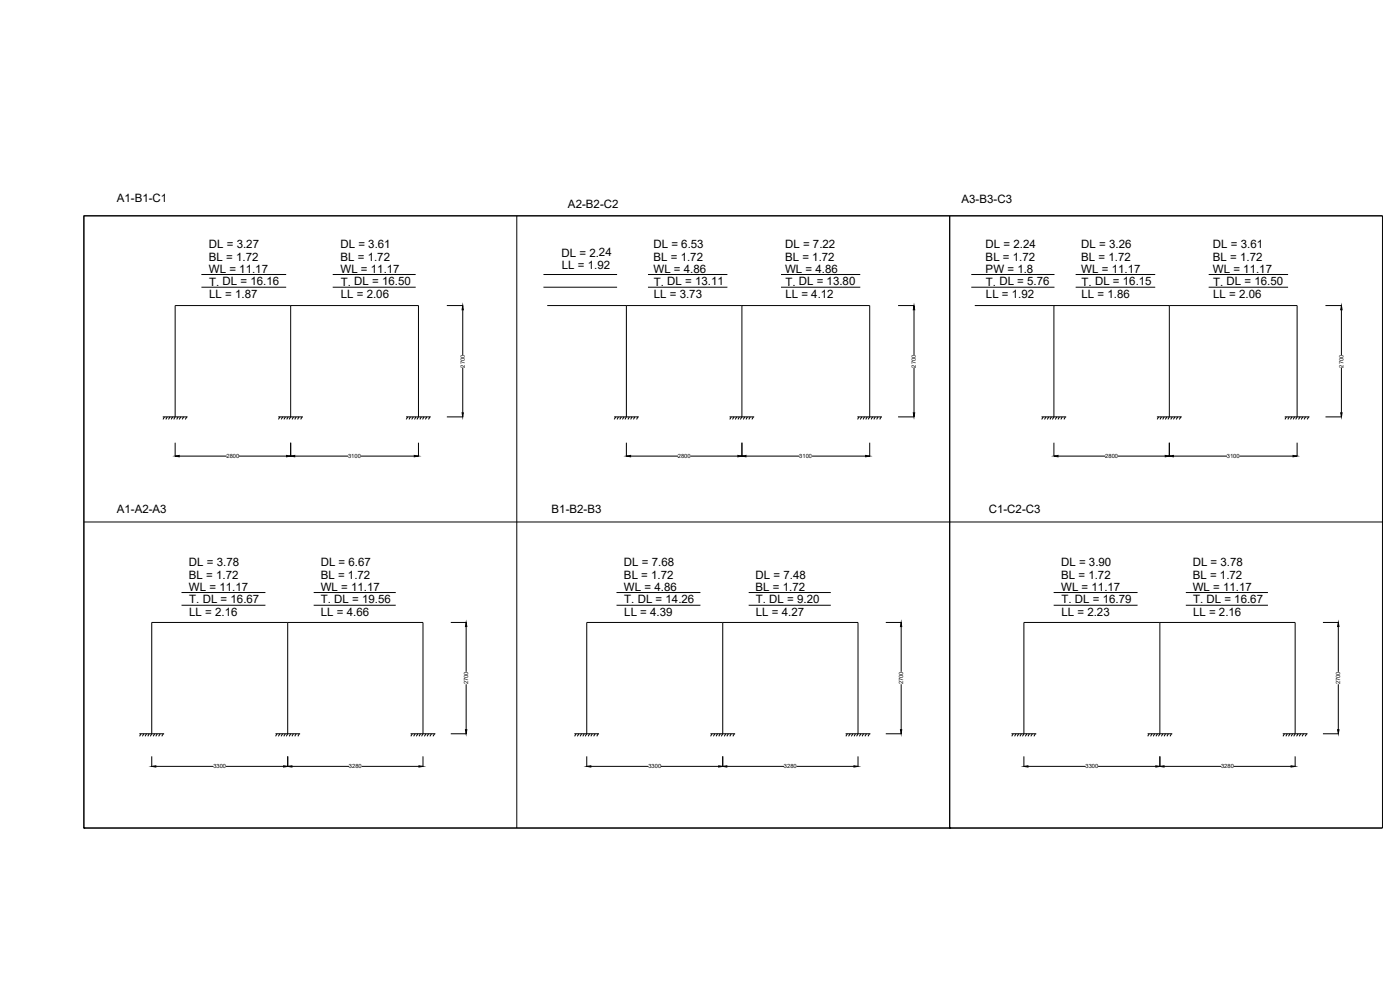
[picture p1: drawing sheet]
<svg xmlns="http://www.w3.org/2000/svg" width="420mm" height="297mm" viewBox="0 0 420 297" stroke-linecap="round" stroke-linejoin="round" font-family="sans-serif">
<!-- layer: 0 -->
<g fill="none" stroke="#000" stroke-width=".3">
<path d="M155.1 64.8v183.6M285 64.8v183.6M414.9 64.8h-389.7v183.6M414.9 64.8v183.6h-389.7M60.4 86.2h25.5M60.4 82.4h25.5M87.2 91.7v33.4l-.4 .7M99.9 86.2h24.8M99.9 82.4h24.8M134.1 91.7h4.8M138.9 92.9v13.6M163.1 86.2h22.1"/>
<path d="M163.1 82.4h22.1M164.2 91.7h96.8v33.4l-.5 .7M188 91.7v33.4l-.4 .7M194.5 86.2h23.8M194.5 82.4h23.8M222.7 91.7v33.4l-.5 .7M234.4 86.2h23.8M234.4 82.4h23.8M269.5 91.7h4.8M274.3 92.9v13.6M291.5 86.2h25M291.5 82.4h25"/>
<path d="M292.6 91.7h96.7v33.4l-.4 .7M316.3 91.7v33.4l-.5 .7M322.8 86.2h23.9M322.8 82.4h23.9M350.9 91.7v33.4l-.4 .7M362.7 86.2h23.9M362.7 82.4h23.9M397.8 91.7h4.8M402.6 92.9v13.6M138.9 110.3v13.6M274.3 110.3v13.6M402.6 110.3v13.6"/>
<path d="M48.8 125.1h7.5M49.3 125.1l-.4 .7M50.2 125.1l-.4 .7M51 125.1l-.4 .7M51.8 125.1l-.4 .7M52.1 125.8l.5-.7v-33.4h73v33.4l-.5 .7M52.6 132.8v4M53.5 125.1l-.5 .7M53.8 136.8h14.2M54.3 125.1l-.5 .7M55.1 125.1l-.4 .7M56 125.1l-.4 .7"/>
<path d="M71.7 136.8h14.3M83.5 125.1h7.4M84 125.1l-.4 .7M84.8 125.1l-.4 .7M85.7 125.1l-.5 .7M86.5 125.1l-.5 .7M87.2 132.8v4M88.1 125.1l-.4 .7M88.5 136.8h16M88.9 125.1l-.4 .7M89.7 125.1l-.4 .7M90.7 125.1l-.5 .7"/>
<path d="M108.2 136.8h16.1M121.9 125.1h7.4M122.4 125.1l-.5 .7M123.2 125.1l-.4 .7M124 125.1l-.4 .7M124.8 125.1l-.4 .7M125.6 132.8v4M126.4 125.1l-.4 .7M127.2 125.1l-.4 .7M128.1 125.1l-.4 .7M129 125.1l-.4 .7M134.1 125.1h4.8"/>
<path d="M184.3 125.1h7.4M184.8 125.1l-.5 .7M185.6 125.1l-.4 .7M186.5 125.1l-.5 .7M187.3 125.1l-.5 .7M188 132.8v4M188.9 125.1l-.4 .7M189.3 136.8h14.2M189.7 125.1l-.4 .7M190.5 125.1l-.4 .7M191.5 125.1l-.5 .7M207.2 136.8h14.2"/>
<path d="M218.9 125.1h7.4M219.4 125.1l-.4 .7M220.3 125.1l-.5 .7M221.1 125.1l-.4 .7M221.9 125.1l-.4 .7M222.7 132.8v4M223.5 125.1l-.4 .7M223.9 136.8h16.1M224.3 125.1l-.4 .7M225.2 125.1l-.5 .7M226.1 125.1l-.4 .7M243.7 136.8h16.1"/>
<path d="M257.3 125.1h7.4M257.8 125.1l-.4 .7M258.6 125.1l-.4 .7M259.4 125.1l-.4 .7M260.3 125.1l-.5 .7M261 132.8v4M261.9 125.1l-.5 .7M262.7 125.1l-.5 .7M263.5 125.1l-.4 .7M264.4 125.1l-.4 .7M269.5 125.1h4.8M312.6 125.1h7.4"/>
<path d="M313.1 125.1l-.5 .7M313.9 125.1l-.4 .7M314.7 125.1l-.4 .7M315.5 125.1l-.4 .7M316.3 132.8v4M317.1 125.1l-.4 .7M317.5 136.8h14.3M318 125.1l-.5 .7M318.8 125.1l-.4 .7M319.7 125.1l-.4 .7M335.5 136.8h14.2M347.2 125.1h7.5"/>
<path d="M347.7 125.1l-.4 .7M348.6 125.1l-.5 .7M349.4 125.1l-.5 .7M350.2 125.1l-.5 .7M350.9 132.8v4M351.8 125.1l-.4 .7M352.2 136.8h16M352.6 125.1l-.4 .7M353.5 125.1l-.5 .7M354.4 125.1l-.5 .7M372 136.8h16.1M385.6 125.1h7.4"/>
<path d="M386.1 125.1l-.5 .7M386.9 125.1l-.4 .7M387.7 125.1l-.4 .7M388.5 125.1l-.4 .7M389.3 132.8v4M390.2 125.1l-.5 .7M391 125.1l-.5 .7M391.8 125.1l-.4 .7M392.8 125.1l-.5 .7M397.8 125.1h4.8M25.2 156.6h389.7M54.5 177.8h25.2"/>
<path d="M94.1 177.8h24.7M185 177.8h25.2M224.7 177.8h24.6M316.2 177.8h25.2M355.9 177.8h24.6M54.5 181.6h25.2M86.3 186.8v33.4l-.4 .7M94.1 181.6h24.7M135.3 186.8h4.6M139.9 188v13.6M185 181.6h25.2M216.9 186.8v33.4l-.4 .7"/>
<path d="M224.7 181.6h24.6M265.8 186.8h4.7M270.5 188v13.6M316.2 181.6h25.2M348.1 186.8v33.4l-.4 .7M355.9 181.6h24.6M397 186.8h4.6M401.6 188v13.6M139.9 205.3v13.6M270.5 205.3v13.6M401.6 205.3v13.6M41.8 220.2h7.5"/>
<path d="M42.3 220.2l-.4 .7M43.2 220.2l-.5 .7M44 220.2l-.5 .7M44.8 220.2l-.4 .7M45.1 220.9l.4-.7v-33.4h81.4v33.4l-.4 .7M45.5 226.9v3.1M46.4 220.2l-.4 .7M46.8 229.9h17.3M47.2 220.2l-.4 .7M48.1 220.2l-.5 .7M49 220.2l-.5 .7M67.8 229.9h17.3"/>
<path d="M82.7 220.2h7.4M83.1 220.2l-.4 .7M84 220.2l-.4 .7M84.8 220.2l-.4 .7M85.6 220.2l-.4 .7M86.3 226.9v3.1M87.2 220.2l-.4 .7M87.6 229.9h17.2M88 220.2l-.4 .7M88.9 220.2l-.4 .7M89.8 220.2l-.4 .7M108.5 229.9h17.2"/>
<path d="M123.2 220.2h7.5M123.7 220.2l-.4 .7M124.6 220.2l-.5 .7M125.4 220.2l-.4 .7M126.2 220.2l-.4 .7M126.9 226.9v3.1M127.8 220.2l-.4 .7M128.6 220.2l-.4 .7M129.5 220.2l-.5 .7M130.4 220.2l-.5 .7M135.3 220.2h4.6M172.4 220.2h7.4"/>
<path d="M172.9 220.2l-.4 .7M173.7 220.2l-.4 .7M174.5 220.2l-.4 .7M175.3 220.2l-.4 .7M175.6 220.9l.5-.7v-33.4h81.4v33.4l-.4 .7M176.1 226.9v3.1M176.9 220.2l-.4 .7M177.3 229.9h17.3M177.7 220.2l-.4 .7M178.6 220.2l-.4 .7M179.5 220.2l-.4 .7M198.4 229.9h17.3"/>
<path d="M213.2 220.2h7.4M213.7 220.2l-.4 .7M214.5 220.2l-.4 .7M215.3 220.2l-.4 .7M216.1 220.2l-.4 .7M216.9 226.9v3.1M217.8 220.2l-.4 .7M218.1 229.9h17.3M218.6 220.2l-.5 .7M219.4 220.2l-.4 .7M220.4 220.2l-.5 .7M239 229.9h17.3"/>
<path d="M253.8 220.2h7.4M254.3 220.2l-.4 .7M255.1 220.2l-.4 .7M255.9 220.2l-.4 .7M256.7 220.2l-.4 .7M257.5 226.9v3.1M258.3 220.2l-.4 .7M259.2 220.2l-.5 .7M260 220.2l-.4 .7M260.9 220.2l-.4 .7M265.8 220.2h4.7M303.6 220.2h7.4"/>
<path d="M304.1 220.2l-.5 .7M304.9 220.2l-.4 .7M305.7 220.2l-.4 .7M306.5 220.2l-.4 .7M306.9 220.9l.4-.7v-33.4h81.4v33.4l-.4 .7M307.3 226.9v3.1M308.2 220.2l-.5 .7M308.5 229.9h17.3M308.9 220.2l-.4 .7M309.8 220.2l-.4 .7M310.7 220.2l-.4 .7M329.6 229.9h17.3"/>
<path d="M344.4 220.2h7.4M344.9 220.2l-.4 .7M345.7 220.2l-.4 .7M346.5 220.2l-.4 .7M347.4 220.2l-.5 .7M348.1 226.9v3.1M349 220.2l-.4 .7M349.4 229.9h17.2M349.8 220.2l-.4 .7M350.6 220.2l-.4 .7M351.6 220.2l-.5 .7M370.2 229.9h17.3"/>
<path d="M385 220.2h7.4M385.5 220.2l-.5 .7M386.3 220.2l-.4 .7M387.1 220.2l-.4 .7M387.9 220.2l-.4 .7M388.7 226.9v3.1M389.6 220.2l-.5 .7M390.3 220.2l-.4 .7M391.2 220.2l-.4 .7M392.2 220.2l-.5 .7M397 220.2h4.6M25.2 248.4h.1"/>
<path d="M285 248.4h.1"/>
</g>
<g fill="#000" stroke="#000" stroke-width=".3">
<path d="M138.9 91.7l.2 1.2h-.4zM274.3 91.7l.2 1.2h-.4zM402.6 91.7l.2 1.2h-.4zM52.6 136.8l1.2-.2v.5zM86 136.6l1.2 .2-1.2 .3zM87.2 136.8l1.3-.2v.5zM124.3 136.6l1.3 .2-1.3 .3zM138.7 123.9h.4l-.2 1.2zM188 136.8l1.3-.2v.5zM221.4 136.6l1.3 .2-1.3 .3zM222.7 136.8l1.2-.2v.5zM259.8 136.6l1.2 .2-1.2 .3z"/>
<path d="M274.1 123.9h.4l-.2 1.2zM316.3 136.8l1.2-.2v.5zM349.7 136.6l1.2 .2-1.2 .3zM350.9 136.8l1.3-.2v.5zM388.1 136.6l1.2 .2-1.2 .3zM402.4 123.9h.4l-.2 1.2zM139.9 186.8l.2 1.2h-.4zM270.5 186.8l.1 1.2h-.4zM401.6 186.8l.3 1.2h-.5zM139.7 218.9h.4l-.2 1.3zM270.2 218.9h.4l-.1 1.3zM401.4 218.9h.5l-.3 1.3z"/>
<path d="M45.5 229.9l1.3-.1v.4zM85.1 229.8l1.2 .1-1.2 .3zM86.3 229.9l1.3-.1v.4zM125.7 229.8l1.2 .1-1.2 .3zM176.1 229.9l1.2-.1v.4zM215.7 229.8l1.2 .1-1.2 .3zM216.9 229.9l1.2-.1v.4zM256.3 229.8l1.2 .1-1.2 .3zM307.3 229.9l1.2-.1v.4zM346.9 229.8l1.2 .1-1.2 .3zM348.1 229.9l1.3-.1v.4zM387.5 229.8l1.2 .1-1.2 .3z"/>
</g>
<g font-size="3.5">
<text x="35" y="60.7">A1-B1-C1</text>
<text x="170.5" y="62.3">A2-B2-C2</text>
<text x="288.6" y="60.9">A3-B3-C3</text>
<text x="62.7" y="74.5">DL = 3.27</text>
<text x="102.2" y="74.5">DL = 3.61</text>
<text x="168.5" y="77">DL = 2.24</text>
<text x="196.1" y="74.5">DL = 6.53</text>
<text x="235.6" y="74.5">DL = 7.22</text>
<text x="295.8" y="74.5">DL = 2.24</text>
<text x="324.5" y="74.5">DL = 3.26</text>
<text x="364" y="74.5">DL = 3.61</text>
<text x="62.7" y="81.9">WL = 11.17</text>
<text x="62.7" y="78.2">BL = 1.72</text>
<text x="102.2" y="81.9">WL = 11.17</text>
<text x="102.2" y="78.2">BL = 1.72</text>
<text x="168.6" y="80.7">LL = 1.92</text>
<text x="196.1" y="81.9">WL = 4.86</text>
<text x="196.1" y="78.2">BL = 1.72</text>
<text x="235.6" y="81.9">WL = 4.86</text>
<text x="235.6" y="78.2">BL = 1.72</text>
<text x="295.8" y="81.9">PW = 1.8</text>
<text x="295.8" y="78.2">BL = 1.72</text>
<text x="324.5" y="81.9">WL = 11.17</text>
<text x="324.5" y="78.2">BL = 1.72</text>
<text x="364" y="81.9">WL = 11.17</text>
<text x="364" y="78.2">BL = 1.72</text>
<text x="62.8" y="89.4">LL = 1.87</text>
<text x="62.8" y="85.7">T. DL = 16.16</text>
<text x="102.3" y="89.4">LL = 2.06</text>
<text x="102.3" y="85.7">T. DL = 16.50</text>
<text x="196.2" y="89.4">LL = 3.73</text>
<text x="196.2" y="85.7">T. DL = 13.11</text>
<text x="235.7" y="89.4">LL = 4.12</text>
<text x="235.7" y="85.7">T. DL = 13.80</text>
<text x="295.9" y="89.4">LL = 1.92</text>
<text x="295.9" y="85.7">T. DL = 5.76</text>
<text x="324.6" y="89.4">LL = 1.86</text>
<text x="324.6" y="85.7">T. DL = 16.15</text>
<text x="364.1" y="89.4">LL = 2.06</text>
<text x="364.1" y="85.7">T. DL = 16.50</text>
<text x="35" y="153.8">A1-A2-A3</text>
<text x="165.6" y="153.8">B1-B2-B3</text>
<text x="296.7" y="153.8">C1-C2-C3</text>
<text x="56.7" y="173.6">BL = 1.72</text>
<text x="56.7" y="169.9">DL = 3.78</text>
<text x="96.3" y="173.6">BL = 1.72</text>
<text x="96.3" y="169.9">DL = 6.67</text>
<text x="187.3" y="173.6">BL = 1.72</text>
<text x="187.3" y="169.9">DL = 7.68</text>
<text x="226.8" y="173.6">DL = 7.48</text>
<text x="318.5" y="173.6">BL = 1.72</text>
<text x="318.5" y="169.9">DL = 3.90</text>
<text x="358" y="173.6">BL = 1.72</text>
<text x="358" y="169.9">DL = 3.78</text>
<text x="56.7" y="177.4">WL = 11.17</text>
<text x="96.3" y="177.4">WL = 11.17</text>
<text x="187.3" y="177.4">WL = 4.86</text>
<text x="226.8" y="177.4">BL = 1.72</text>
<text x="318.5" y="177.4">WL = 11.17</text>
<text x="358" y="177.4">WL = 11.17</text>
<text x="56.8" y="184.8">LL = 2.16</text>
<text x="56.8" y="181">T. DL = 16.67</text>
<text x="96.3" y="184.8">LL = 4.66</text>
<text x="96.3" y="181">T. DL = 19.56</text>
<text x="187.4" y="184.8">LL = 4.39</text>
<text x="187.4" y="181">T. DL = 14.26</text>
<text x="226.9" y="184.8">LL = 4.27</text>
<text x="226.9" y="181">T. DL = 9.20</text>
<text x="318.5" y="184.8">LL = 2.23</text>
<text x="318.5" y="181">T. DL = 16.79</text>
<text x="358" y="184.8">LL = 2.16</text>
<text x="358" y="181">T. DL = 16.67</text>
</g>
<g font-size="1.7">
<text x="139.5" y="110.3" transform="rotate(-90 139.5 110.3)">2700</text>
<text x="274.9" y="110.3" transform="rotate(-90 274.9 110.3)">2700</text>
<text x="403.2" y="110.3" transform="rotate(-90 403.2 110.3)">2700</text>
<text x="68" y="137.4">2800</text>
<text x="104.5" y="137.4">3100</text>
<text x="203.4" y="137.4">2800</text>
<text x="239.9" y="137.4">3100</text>
<text x="331.7" y="137.4">2800</text>
<text x="368.2" y="137.4">3100</text>
<text x="140.5" y="205.3" transform="rotate(-90 140.5 205.3)">2700</text>
<text x="271" y="205.3" transform="rotate(-90 271 205.3)">2700</text>
<text x="402.2" y="205.3" transform="rotate(-90 402.2 205.3)">2700</text>
<text x="64" y="230.6">3300</text>
<text x="104.7" y="230.6">3280</text>
<text x="194.6" y="230.6">3300</text>
<text x="235.3" y="230.6">3280</text>
<text x="325.8" y="230.6">3300</text>
<text x="366.5" y="230.6">3280</text>
</g>
</svg>
